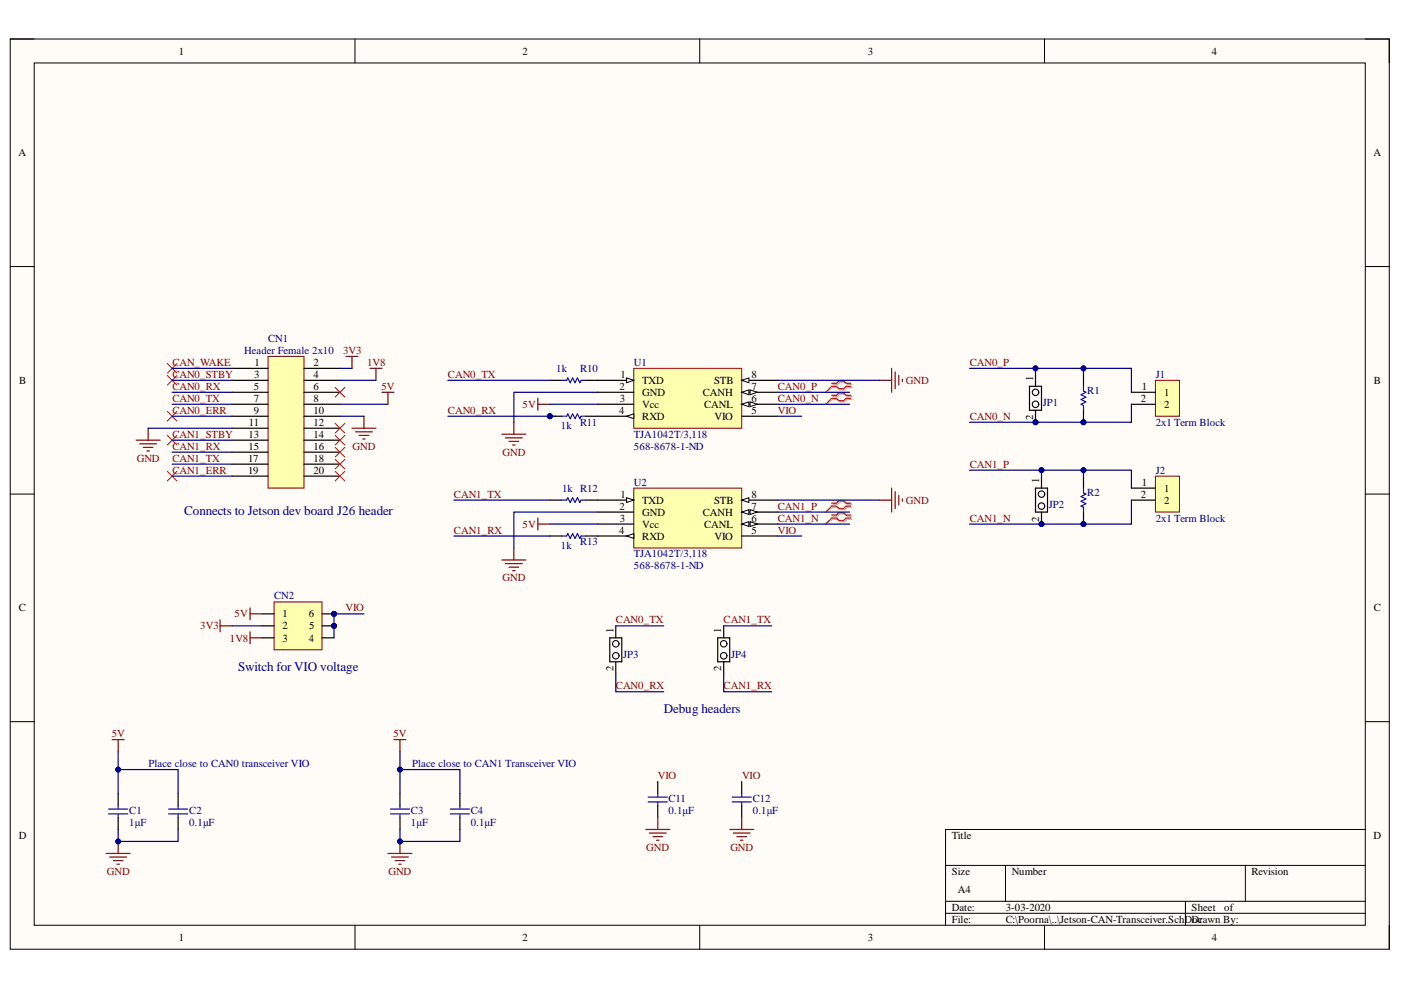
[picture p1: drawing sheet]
# Altium project Jetson-CAN-Transceiver.PrjPcb
1 sheet, 22 parts. Net scope: global (net labels, ports and power ports of the same name join across sheets).
Board file: Jetson-CAN-Transceiver.PcbDoc

## Sheet Jetson-CAN-Transceiver.SchDoc
size A4

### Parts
C1  1μF  [CAPC1608N(0603")]
C2  0.1μF  [CAPC1608N(0603")]
C3  1μF  [CAPC1608N(0603")]
C4  0.1μF  [CAPC1608N(0603")]
C11  0.1μF  [CAPC1608N(0603")]
C12  0.1μF  [CAPC1608N(0603")]
CN1  Header Female 2x10  [HEADER, FEMALE/MALE, 2x10, 100mil]
CN2  Header, Male, 2x3, Pitch: 0.1" (2.54mm), THT  [Header, Male, 2x3, Pitch: 0.1" (2.54mm),THT]  (value not drawn)
J1  2x1 Term Block  [2X1 Terminal Blocks]
J2  2x1 Term Block  [2X1 Terminal Blocks]
JP1  1X2 Pin Head  [2X1 Males Header]  (value not drawn)
JP2  1X2 Pin Head  [2X1 Males Header]  (value not drawn)
JP3  1X2 Pin Head  [2X1 Males Header]  (value not drawn)
JP4  1X2 Pin Head  [2X1 Males Header]  (value not drawn)
R1  CRCW0603120KFKEA  [RESC1609X50X30NL10T20]  (value not drawn)
R2  CRCW0603120KFKEA  [RESC1609X50X30NL10T20]  (value not drawn)
R10  1k  [RESC1608N(0603")]
R11  1k  [RESC1608N(0603")]
R12  1k  [RESC1608N(0603")]
R13  1k  [RESC1608N(0603")]
U1  TJA1042T/3,118  Supplier Part Number 1: 568-8678-1-ND  [8-SOIC]
U2  TJA1042T/3,118  Supplier Part Number 1: 568-8678-1-ND  [8-SOIC]

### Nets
1V8: CN1.4 CN2.3
3V3: CN1.2 CN2.2
5V: C1.2(Cathode) C2.2(Cathode) C3.2(Cathode) C4.2(Cathode) CN1.8 CN2.1 U1.3(Vcc) U2.3(Vcc)
GND: C1.1(Anode) C2.1(Anode) C3.1(Anode) C4.1(Anode) C11.1(Anode) C12.1(Anode) CN1.10 CN1.11 U1.2(GND) U1.8(STB) U2.2(GND) U2.8(STB)
CAN0_ERR: CN1.9
CAN0_N: J1.2 JP1.2 R1.2 U1.6(CANL)
CAN0_P: J1.1 JP1.1 R1.1 U1.7(CANH)
CAN0_RX: CN1.5 JP3.2 R11.1
CAN0_STBY: CN1.3
CAN0_TX: CN1.7 JP3.1 R10.1
CAN1_ERR: CN1.19
CAN1_N: J2.2 JP2.2 R2.2 U2.6(CANL)
CAN1_P: J2.1 JP2.1 R2.1 U2.7(CANH)
CAN1_RX: CN1.15 JP4.2 R13.1
CAN1_STBY: CN1.13
CAN1_TX: CN1.17 JP4.1 R12.1
CAN_WAKE: CN1.1
VIO: C11.2(Cathode) C12.2(Cathode) CN2.4 CN2.5 CN2.6 U1.5(VIO) U2.5(VIO)
NetR10_2: R10.2 U1.1(TXD)
NetR11_2: R11.2 U1.4(RXD)
NetR12_2: R12.2 U2.1(TXD)
NetR13_2: R13.2 U2.4(RXD)

Not connected (* = marked no-connect by the designer): CN1 6* 12* 14* 16* 18* 20*

### Layout directives
differential pair: CAN0_N, CAN0_P, CAN1_N, CAN1_P

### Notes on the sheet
- (near CN1) Connects to Jetson dev board J26 header
- (near CN2) Switch for VIO voltage
- Debug headers
- Place close to CAN0 transceiver VIO
- Place close to CAN1 Transceiver VIO
